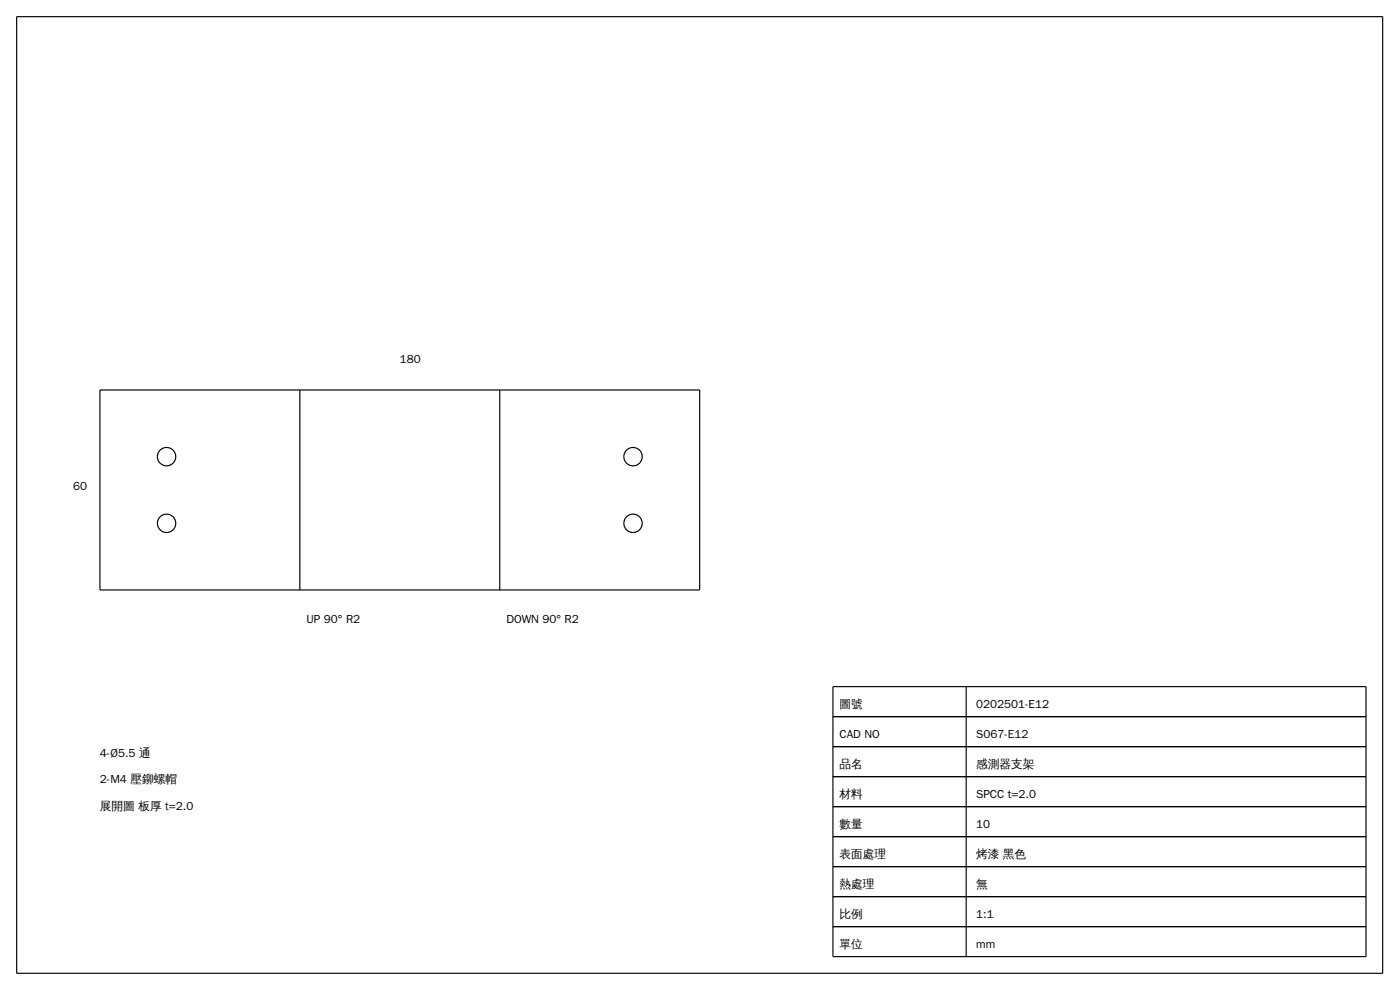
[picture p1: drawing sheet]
<svg xmlns="http://www.w3.org/2000/svg" width="420mm" height="297mm" viewBox="0 0 420 297" stroke-linecap="round" stroke-linejoin="round" font-family="sans-serif">
<g fill="none" stroke="#000" stroke-width=".35">
<path d="M5 5h410v287h-410zM30 117h180v60h-180zM90 117v60M150 117v60M250 215h160M250 206h160v81h-160zM290 206v81M250 224h160M250 233h160M250 242h160M250 251h160M250 260h160"/>
<path d="M250 269h160M250 278h160"/>
<circle cx="50" cy="137" r="2.75"/>
<circle cx="190" cy="137" r="2.75"/>
<circle cx="50" cy="157" r="2.75"/>
<circle cx="190" cy="157" r="2.75"/>
</g>
<g font-size="3.5">
<text x="120" y="109">180</text>
<text x="22" y="147">60</text>
<text x="92" y="187">UP 90° R2</text>
<text x="152" y="187">DOWN 90° R2</text>
<text x="252" y="212.5">圖號</text>
<text x="293" y="212.5">0202501-E12</text>
<text x="252" y="221.5">CAD NO</text>
<text x="293" y="221.5">S067-E12</text>
<text x="30" y="227">4-Ø5.5 通</text>
<text x="252" y="230.5">品名</text>
<text x="293" y="230.5">感測器支架</text>
<text x="30" y="235">2-M4 壓鉚螺帽</text>
<text x="252" y="239.5">材料</text>
<text x="293" y="239.5">SPCC t=2.0</text>
<text x="30" y="243">展開圖 板厚 t=2.0</text>
<text x="252" y="248.5">數量</text>
<text x="293" y="248.5">10</text>
<text x="252" y="257.5">表面處理</text>
<text x="293" y="257.5">烤漆 黑色</text>
<text x="252" y="266.5">熱處理</text>
<text x="293" y="266.5">無</text>
<text x="252" y="275.5">比例</text>
<text x="293" y="275.5">1:1</text>
<text x="252" y="284.5">單位</text>
<text x="293" y="284.5">mm</text>
</g>
</svg>
